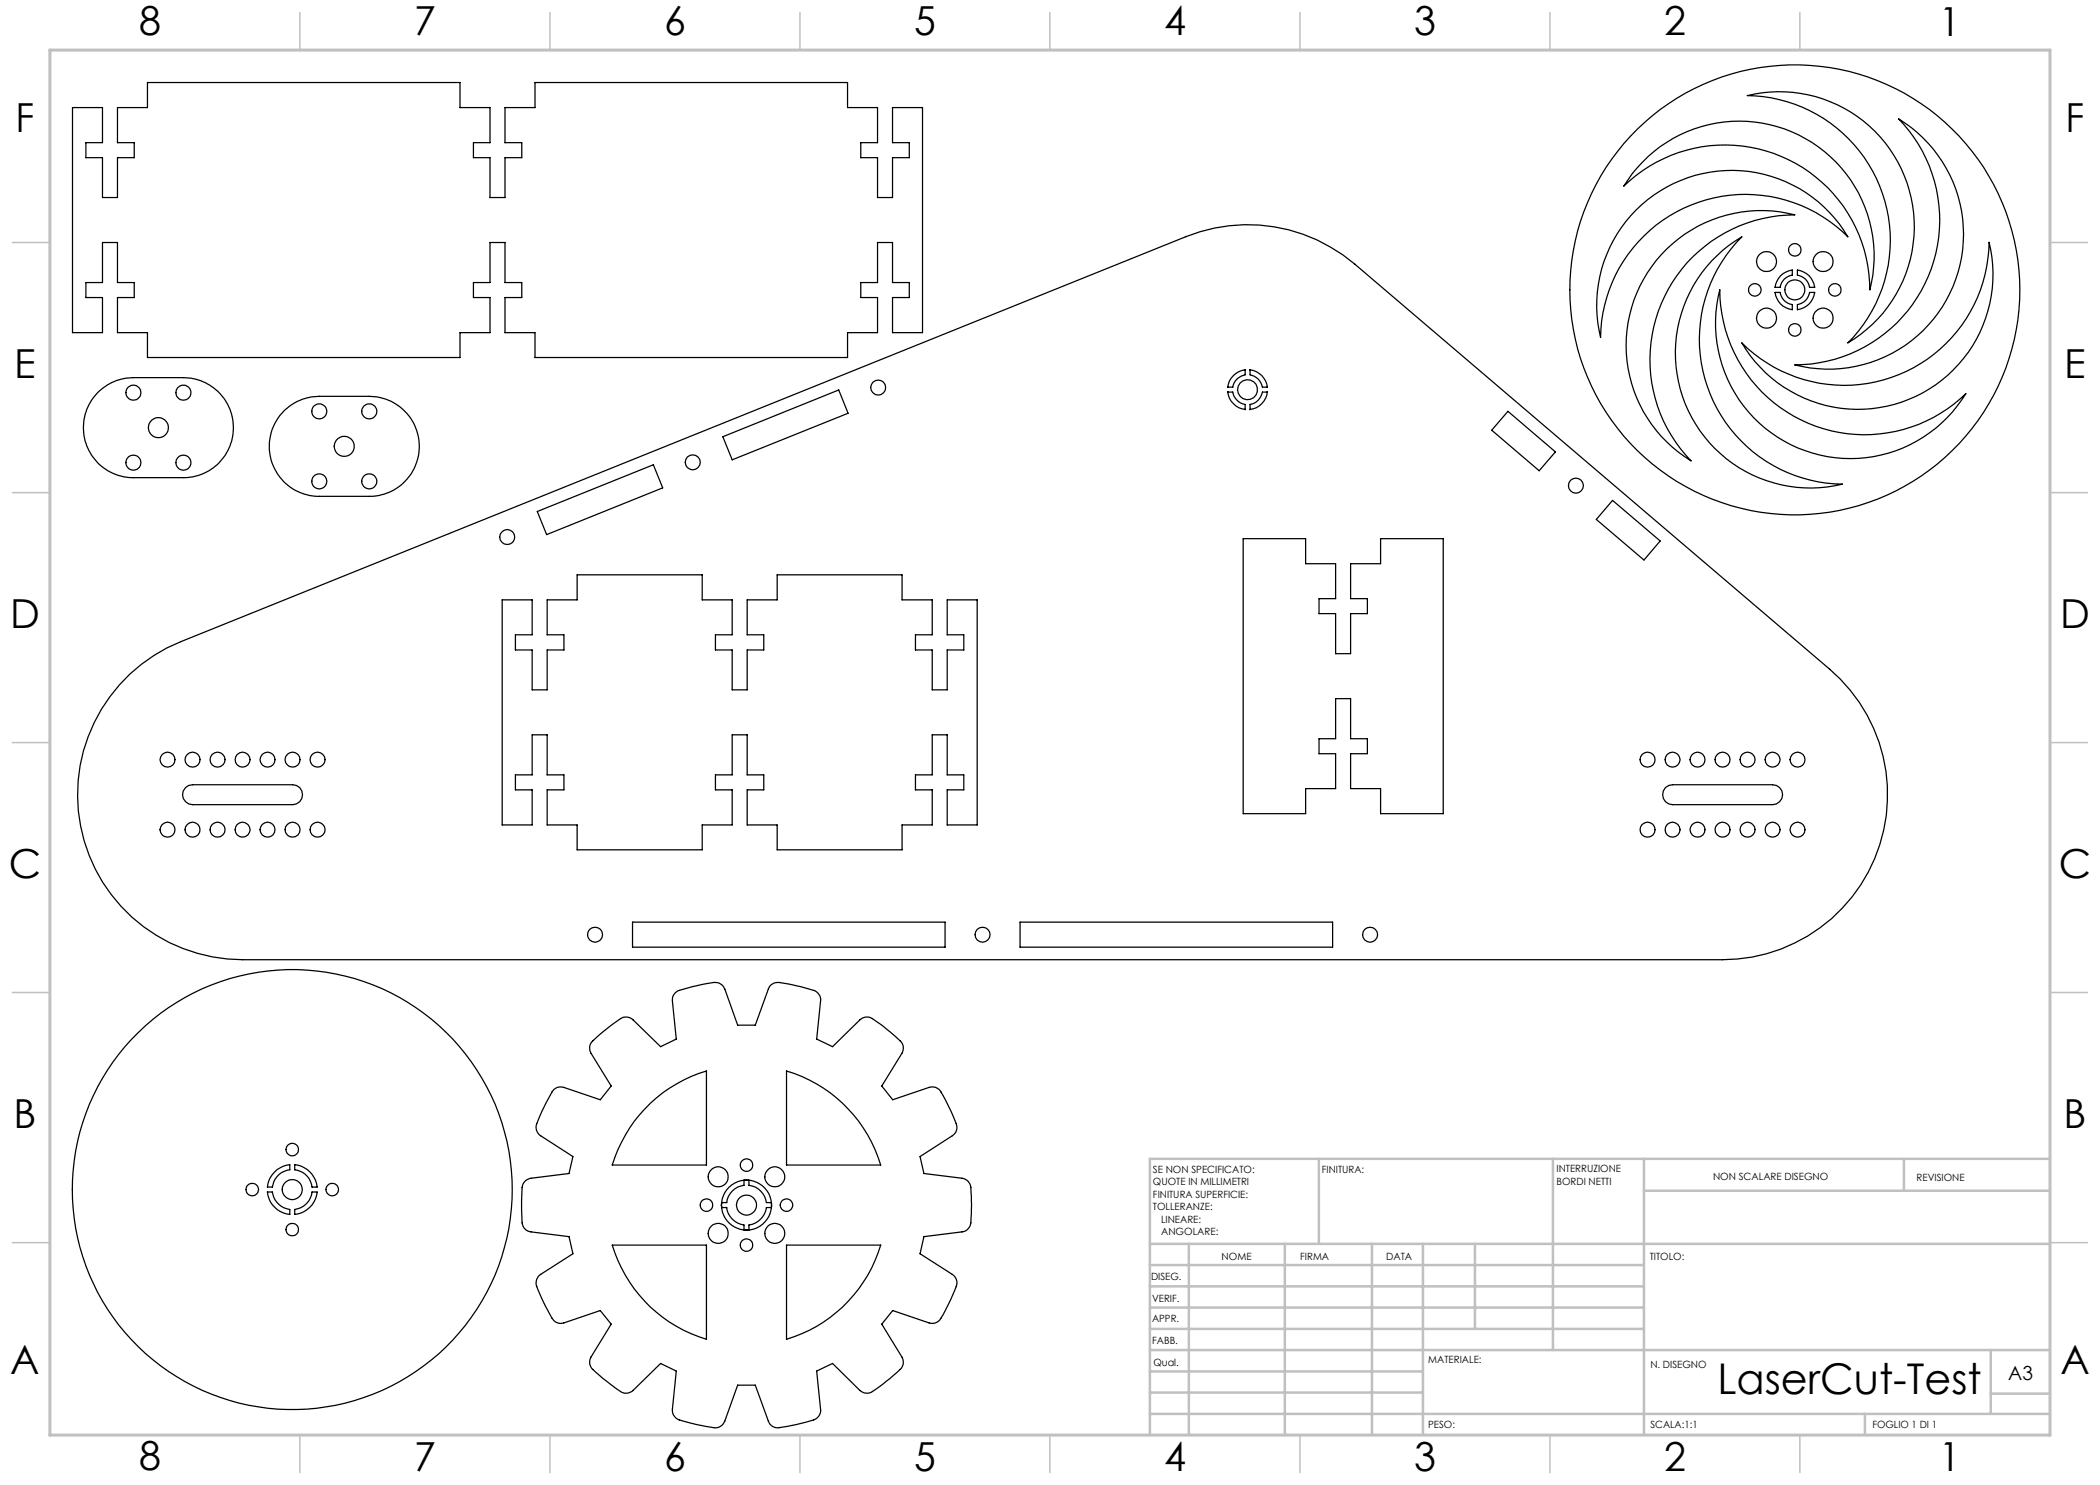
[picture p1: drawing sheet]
<svg xmlns="http://www.w3.org/2000/svg" width="420mm" height="297mm" viewBox="0 0 420 297" stroke-linecap="round" stroke-linejoin="round" font-family="sans-serif">
<path d="M410 231.8v55.2h-187.2" fill="none" stroke="#c0c0c0" stroke-width=".2"/>
<g fill="none" stroke="#c0c0c0" stroke-width=".5">
<path d="M263.8 231.8v17M310.6 231.8v38.2M328.8 231.8v55.2M328.8 238.2h81.2M380.8 231.8v6.4M410 231.8h-180v55.2M230 248.8h180M230 257.3h98.8M230 253h98.8M237.8 248.8v38.2M257 248.8v38.2M274.4 248.8v38.2"/>
<path d="M284.6 248.8v38.2M295 248.8v17M230 265.8h98.8M230 261.5h98.8M230 278.5h54.6M230 274.3h54.6M230 270h180M398.1 270v12.8M398.1 278.7h11.9M230 282.8h180M373 282.8v4.2"/>
</g>
<g fill="none" stroke="#c0c0c0" stroke-width=".3">
<path d="M60 2.5v7.5M110 2.5v7.5M160 2.5v7.5M210 2.5v7.5M260 2.5v7.5M310 2.5v7.5M360 2.5v7.5M2.5 48.5h7.5M410 48.5h7.5M2.5 98.5h7.5M410 98.5h7.5M2.5 148.5h7.5"/>
<path d="M410 148.5h7.5M2.5 198.5h7.5M410 198.5h7.5M2.5 248.5h7.5M410 248.5h7.5M60 287v7.5M110 287v7.5M160 287v7.5M210 287v7.5M260 287v7.5M310 287v7.5M360 287v7.5"/>
</g>
<path d="M10 10h400v277h-400z" fill="none" stroke="#c0c0c0" stroke-width=".6"/>
<g fill="none" stroke="#000" stroke-width=".25">
<path d="M349.5 19.1a27 27 0 0 1 31.4 16.1 27 27 0 0 1-11.3 33.4 29 29 0 0 0 6.3-31.4 29 29 0 0 0-26.4-18.1zM14.5 21.5h6v7h-3.3v3h3.3v8h3v-8h3.3v-3h-3.3v-7h6v-5h62.5v5h6v7h-3.3v3h3.3v8h3v-8h3.4v-3h-3.4v-7h6v-5h62.5v5h6v7h-3.3v3h3.3v8h3v-8h3.4v-3h-3.4v-7h6v45h-6v-7h3.4v-3h-3.4v-8h-3v8h-3.3v3h3.3v7h-6v5h-62.5v-5h-6v-7h3.4v-3h-3.4v-8h-3v8h-3.3v3h3.3v7h-6v5h-62.5v-5h-6v-7h3.3v-3h-3.3v-8h-3v8h-3.3v3h3.3v7h-6zM328.5 32.4a27 27 0 0 1 32.6-4.7 27 27 0 0 1 12.9 30.3 29 29 0 0 0-17.8-26.7 29 29 0 0 0-31.4 5.9 23.5 23.5 0 0 1 3.7-4.8zM379.7 23.8a27 27 0 0 1 10.9 33.5 27 27 0 0 1-31.6 15.7 29 29 0 0 0 26.7-17.7 29 29 0 0 0-6-31.5zM327.2 42a27 27 0 0 1 42.4 5.4 29 29 0 0 0-31.4-6.4 29 29 0 0 0-18.1 26.5 26.9 26.9 0 0 1 7.1-25.5zM333.4 49.8a27.1 27.1 0 0 1 25.6-6.8 29 29 0 0 0-26.7 17.7 29 29 0 0 0 5.9 31.5 27 27 0 0 1-4.8-42.4zM342.4 52.1a25.7 25.7 0 0 1 6-4.7 29 29 0 0 0-6.4 31.4 29 29 0 0 0 26.5 18 27 27 0 0 1-29.7-12.6 27 27 0 0 1 3.6-32.1zM344 58a29 29 0 0 0 17.7 26.7 29 29 0 0 0 31.5-6 27 27 0 0 1-33.6 10.9 27 27 0 0 1-15.6-31.6zM355 58.5h1a2.87 2.87 0 0 0 2.5 2.4v1a3.9 3.9 0 0 1-3.5-3.4zM356.1 55.1a4.5 4.5 0 0 1 2.4-1.1v1a2.87 2.87 0 0 0-2.5 2.5h-1a4.5 4.5 0 0 1 1.1-2.4zM359.5 54a3.9 3.9 0 0 1 3.4 3.5h-1a2.87 2.87 0 0 0-2.4-2.5zM19.5 78.6a10.2 10.2 0 0 1 7.2-3.1h10a10 10 0 0 1 10 10 10 10 0 0 1-10 10h-10a10 10 0 0 1-9.2-6.1 10 10 0 0 1 2-10.8z"/>
<path d="M245.5 78.3l1.1 .1a3.1 3.1 0 0 0 2.4 2.5l.1 1a4.1 4.1 0 0 1-3.6-3.6zM246.7 75.1a3.8 3.8 0 0 1 2.4-1.1l-.1 1a3.1 3.1 0 0 0-2.4 2.4l-1.1 .1a3.6 3.6 0 0 1 1.2-2.4zM249.9 74a3.9 3.9 0 0 1 3.6 3.5l-1-.1a3.1 3.1 0 0 0-2.5-2.4zM348.4 68.6a29 29 0 0 0 31.4 6.3 29 29 0 0 0 18-26.4 27 27 0 0 1-16 31.4 27 27 0 0 1-33.4-11.3zM359.5 60.9a2.87 2.87 0 0 0 2.4-2.4h1a3.9 3.9 0 0 1-3.4 3.4zM56.7 82.3a10.2 10.2 0 0 1 7.2-3h10a10 10 0 0 1 10 10 10 10 0 0 1-10 10h-10a10 10 0 0 1-9.2-6.1 10 10 0 0 1 2-10.9zM144.6 87.3l23.1-9.3 1.9 4.7-23.2 9.3zM250 80.9a3.1 3.1 0 0 0 2.5-2.5l1-.1a4 4 0 0 1-3.6 3.6zM301.6 82.3l9.5 8.1-3.3 3.8-9.5-8.2zM100.4 120h6v7h-3.3v3h3.3v8h3v-8h3.4v-3h-3.4v-7h6v-5h25v5h6v7h-3.3v3h3.3v8h3v-8h3.4v-3h-3.4v-7h6v-5h25v5h6v7h-3.3v3h3.3v8h3v-8h3.4v-3h-3.4v-7h6v45h-6v-7h3.4v-3h-3.4v-8h-3v8h-3.3v3h3.3v7h-6v5h-25v-5h-6v-7h3.4v-3h-3.4v-8h-3v8h-3.3v3h3.3v7h-6v5h-25v-5h-6v-7h3.4v-3h-3.4v-8h-3v8h-3.3v3h3.3v7h-6zM107.5 102.3l23.2-9.3 1.8 4.6-23.2 9.3zM248.6 107.7h12.5v5h6v7h-3.3v3h3.3v8h3v-8h3.4v-3h-3.4v-7h6v-5h12.5v55h-12.5v-5h-6v-7h3.4v-3h-3.4v-8h-3v8h-3.3v3h3.3v7h-6v5h-12.5z"/>
<path d="M322.5 100.1l9.5 8.1-3.2 3.8-9.5-8.1zM26 134.8a33 33 0 0 1 10.2-6.5l201-81a33 33 0 0 1 33.7 5.5l95 81a33 33 0 0 1 9.6 36.6 33 33 0 0 1-31 21.5h-296a33 33 0 0 1-30.7-20.9 33 33 0 0 1 8.2-36.2zM37.1 157.5l.6-.4 .8-.2h20a1.99 1.99 0 0 1 2 2 1.99 1.99 0 0 1-2 2h-20a1.99 1.99 0 0 1-1.8-1.2 1.99 1.99 0 0 1 .4-2.2zM333.1 157.5l.7-.4 .7-.2h20a1.99 1.99 0 0 1 2 2 1.99 1.99 0 0 1-2 2h-20a2.01 2.01 0 0 1-1.8-1.2 2.01 2.01 0 0 1 .4-2.2zM126.5 184.4h62.5v5h-62.5zM204 184.4h62.5v5h-62.5zM118.3 208.4l1.6-1.4a28.5 28.5 0 0 1 4.8-3.6h.7l1 .4 5.7 5.5 3.2-1.5-.8-7.6a2.21 2.21 0 0 1 2.2-2.4 28.3 28.3 0 0 1 6.7-1.3l1 .5 .6 .8 2.5 7.2h3.6l2.6-7.2a2.23 2.23 0 0 1 3-1.2l.9 .2a27.3 27.3 0 0 1 5.7 1.6l.7 .8 .1 .6-.8 8 3.2 1.5 5.5-5.3a2.21 2.21 0 0 1 3.2 .3l.8 .4a28.2 28.2 0 0 1 4.4 4l.3 1-.3 1-4 6.5 2.1 2.8 7.3-2.5a1.93 1.93 0 0 1 2.4 .9l.9 1.5a27.1 27.1 0 0 1 2.3 5.5l-.2 1-.5 .5-6.7 4.4 .8 3.4 7.6 1a2.21 2.21 0 0 1 1.8 2.7l.1 .9a25.9 25.9 0 0 1-.3 5.9l-.6 .8-.6 .3-8 1-.8 3.5 6.5 4.1a2.25 2.25 0 0 1 .4 3.2l-.3 .8a26.1 26.1 0 0 1-2.9 5.3l-.9 .5-1-.1-7.3-2.5-2.1 2.7 4 6.6a1.96 1.96 0 0 1-.4 2.5l-1.3 1.2a25.1 25.1 0 0 1-4.8 3.5h-1l-.9-.5-5.5-5.4-3.2 1.5 .8 7.7a2.21 2.21 0 0 1-2.2 2.3l-.9 .3a28.4 28.4 0 0 1-5.8 1l-.7-.2-.7-.8-2.7-7.5h-3.6l-2.5 7.2a2.23 2.23 0 0 1-3.1 1.2l-.9-.1a26.6 26.6 0 0 1-5.7-1.6l-.7-.8-.1-.7 .8-8-3.2-1.5-5.5 5.4a2.29 2.29 0 0 1-3.2-.3l-.7-.5a26.8 26.8 0 0 1-4.6-4l-.2-.6 .2-1 4.1-6.9-2.1-2.7-7.3 2.5a2.22 2.22 0 0 1-2.8-1.7l-.4-.8a26 26 0 0 1-2.4-5.5l.1-.7 .5-.8 6.8-4.3-.8-3.5-7.6-.9a2.19 2.19 0 0 1-1.8-2.7v-.9a29.6 29.6 0 0 1 .2-6l.4-.5 .9-.6 7.9-1 .8-3.4-6.5-4.1a2.22 2.22 0 0 1-.4-3.3l2.3-4.8a2.23 2.23 0 0 1 2.8-1.6l7.3 2.5 2.1-2.8-4-6.5-.2-.7-.1-.7zM157.3 214.2a28 28 0 0 1 18.8 18.8h-18.8zM53.5 238.4h1a4.1 4.1 0 0 0 3.5 3.5v1a5 5 0 0 1-4.5-4.5zM54.9 234.4a5.3 5.3 0 0 1 3.1-1.5v1.1a4 4 0 0 0-3.5 3.4h-1a4.8 4.8 0 0 1 1.4-3zM58.9 232.9a5 5 0 0 1 4.5 4.5h-1a3.9 3.9 0 0 0-3.5-3.4zM62.4 238.4h1a5 5 0 0 1-4.5 4.5v-1a4 4 0 0 0 3.5-3.5z"/>
<path d="M130.1 220.7a28.6 28.6 0 0 1 11.2-6.5v18.8h-18.9a29 29 0 0 1 7.7-12.3zM146.5 238.2a3.7 3.7 0 0 1 2.3-1.1v-1.1h.5h.5v1.1a4 4 0 0 1 3.5 3.4h1v.3v.7h-1a4.1 4.1 0 0 1-3.5 3.5v1h-.1h-.9v-1a4 4 0 0 1-3.5-3.5h-1v-.3v-.7h1a3.7 3.7 0 0 1 1.2-2.3zM122.4 249h18.9v18.9a27.9 27.9 0 0 1-18.9-18.9zM157.3 249h18.8a28.1 28.1 0 0 1-18.8 18.9z"/>
<circle cx="351" cy="58" r="1.25"/>
<circle cx="353.3" cy="52.3" r="2"/>
<circle cx="359" cy="50" r="1.26"/>
<circle cx="359" cy="58" r="45"/>
<circle cx="359" cy="58" r="2.01"/>
<circle cx="364.6" cy="52.3" r="2"/>
<circle cx="367" cy="58" r="1.25"/>
<circle cx="26.7" cy="78.5" r="1.5"/>
<circle cx="36.7" cy="78.5" r="1.5"/>
<circle cx="175.6" cy="77.5" r="1.5"/>
<circle cx="249.5" cy="77.9" r="2"/>
<circle cx="353.3" cy="63.6" r="2"/>
<circle cx="359" cy="66" r="1.25"/>
<circle cx="364.6" cy="63.6" r="2"/>
<circle cx="26.7" cy="92.5" r="1.51"/>
<circle cx="31.7" cy="85.5" r="2"/>
<circle cx="36.7" cy="92.5" r="1.51"/>
<circle cx="63.9" cy="82.3" r="1.48"/>
<circle cx="63.9" cy="96.3" r="1.49"/>
<circle cx="68.9" cy="89.3" r="2"/>
<circle cx="73.9" cy="82.3" r="1.5"/>
<circle cx="73.9" cy="96.3" r="1.51"/>
<circle cx="138.5" cy="92.5" r="1.49"/>
<circle cx="315.2" cy="97.1" r="1.49"/>
<circle cx="101.4" cy="107.4" r="1.5"/>
<circle cx="33.5" cy="151.9" r="1.49"/>
<circle cx="38.5" cy="151.9" r="1.49"/>
<circle cx="43.5" cy="151.9" r="1.5"/>
<circle cx="48.5" cy="151.9" r="1.5"/>
<circle cx="53.5" cy="151.9" r="1.49"/>
<circle cx="58.5" cy="151.9" r="1.49"/>
<circle cx="63.5" cy="151.9" r="1.5"/>
<circle cx="329.5" cy="151.9" r="1.5"/>
<circle cx="334.5" cy="151.9" r="1.49"/>
<circle cx="339.5" cy="151.9" r="1.5"/>
<circle cx="344.5" cy="151.9" r="1.5"/>
<circle cx="349.5" cy="151.9" r="1.49"/>
<circle cx="354.5" cy="151.9" r="1.49"/>
<circle cx="359.5" cy="151.9" r="1.5"/>
<circle cx="33.5" cy="166" r="1.5"/>
<circle cx="38.5" cy="166" r="1.5"/>
<circle cx="43.5" cy="165.9" r="1.49"/>
<circle cx="48.5" cy="165.9" r="1.49"/>
<circle cx="53.5" cy="166" r="1.5"/>
<circle cx="58.5" cy="166" r="1.5"/>
<circle cx="63.5" cy="165.9" r="1.49"/>
<circle cx="329.5" cy="165.9" r="1.5"/>
<circle cx="334.5" cy="165.9" r="1.5"/>
<circle cx="339.5" cy="165.9" r="1.49"/>
<circle cx="344.5" cy="165.9" r="1.49"/>
<circle cx="349.5" cy="165.9" r="1.5"/>
<circle cx="354.5" cy="165.9" r="1.5"/>
<circle cx="359.5" cy="165.9" r="1.49"/>
<circle cx="119" cy="186.9" r="1.5"/>
<circle cx="196.5" cy="186.9" r="1.49"/>
<circle cx="274" cy="186.9" r="1.49"/>
<circle cx="50.5" cy="237.9" r="1.25"/>
<circle cx="58.4" cy="229.9" r="1.26"/>
<circle cx="58.4" cy="237.9" r="2"/>
<circle cx="58.5" cy="237.9" r="44"/>
<circle cx="66.4" cy="237.9" r="1.25"/>
<circle cx="143.6" cy="235.4" r="2"/>
<circle cx="149.3" cy="233" r="1.25"/>
<circle cx="155" cy="235.4" r="2"/>
<circle cx="58.5" cy="245.9" r="1.27"/>
<circle cx="141.3" cy="241" r="1.25"/>
<circle cx="143.6" cy="246.7" r="2.01"/>
<circle cx="149.3" cy="241" r="2"/>
<circle cx="149.3" cy="241" r="5"/>
<circle cx="149.3" cy="249" r="1.25"/>
<circle cx="155" cy="246.7" r="2.01"/>
<circle cx="157.3" cy="241" r="1.25"/>
</g>
<text font-size="8.5" x="343.5" y="278.7">LaserCut-Test</text>
<g font-size="8">
<text x="27.8" y="7">8</text>
<text x="82.8" y="7.1">7</text>
<text x="132.8" y="7.1">6</text>
<text x="182.8" y="7.1">5</text>
<text x="232.8" y="7.1">4</text>
<text x="282.8" y="7.1">3</text>
<text x="332.8" y="7.1">2</text>
<text x="387.8" y="7.2">1</text>
<text x="3.1" y="26.4">F</text>
<text x="413.1" y="26.4">F</text>
<text x="2.9" y="75.7">E</text>
<text x="412.9" y="75.7">E</text>
<text x="2" y="125.6">D</text>
<text x="412" y="125.6">D</text>
<text x="1.8" y="175.6">C</text>
<text x="411.8" y="175.6">C</text>
<text x="2.7" y="225.7">B</text>
<text x="412.7" y="225.7">B</text>
<text x="2.1" y="274.9">A</text>
<text x="412.1" y="274.8">A</text>
<text x="27.8" y="294">8</text>
<text x="82.8" y="294.1">7</text>
<text x="132.8" y="294.1">6</text>
<text x="182.8" y="294.1">5</text>
<text x="232.8" y="294.1">4</text>
<text x="282.8" y="294.1">3</text>
<text x="332.8" y="294.1">2</text>
<text x="387.8" y="294.2">1</text>
</g>
<text font-size="3.9" x="401.6" y="276">A3</text>
<g font-size="2">
<text x="230.6" y="234.6">SE NON SPECIFICATO:</text>
<text x="230.6" y="237.1">QUOTE IN MILLIMETRI</text>
<text x="230.6" y="239.6">FINITURA SUPERFICIE:</text>
<text x="264.4" y="234.6">FINITURA:</text>
<text x="311.3" y="234.5">INTERRUZIONE</text>
<text x="311.3" y="237">BORDI NETTI</text>
<text x="342.6" y="236">NON SCALARE DISEGNO</text>
<text x="383.3" y="236.2">REVISIONE</text>
<text x="230.6" y="242.1">TOLLERANZE:</text>
<text x="232.2" y="244.6">LINEARE:</text>
<text x="232.2" y="247.1">ANGOLARE:</text>
<text x="244.3" y="252">NOME</text>
<text x="260" y="251.9">FIRMA</text>
<text x="277.2" y="251.9">DATA</text>
<text x="330" y="251.9">TITOLO:</text>
<text x="230.2" y="256.1">DISEG.</text>
<text x="230.4" y="260.3">VERIF.</text>
<text x="230.4" y="264.4">APPR.</text>
<text x="230.5" y="268.8">FABB.</text>
<text x="230.7" y="273.1">Qual.</text>
<text x="285.7" y="272.5">MATERIALE:</text>
<text x="330.1" y="273.6">N. DISEGNO</text>
<text x="285.6" y="285.5">PESO:</text>
<text x="330.1" y="285.6">SCALA:1:1</text>
<text x="374.5" y="285.6">FOGLIO 1 DI 1</text>
</g>
</svg>
